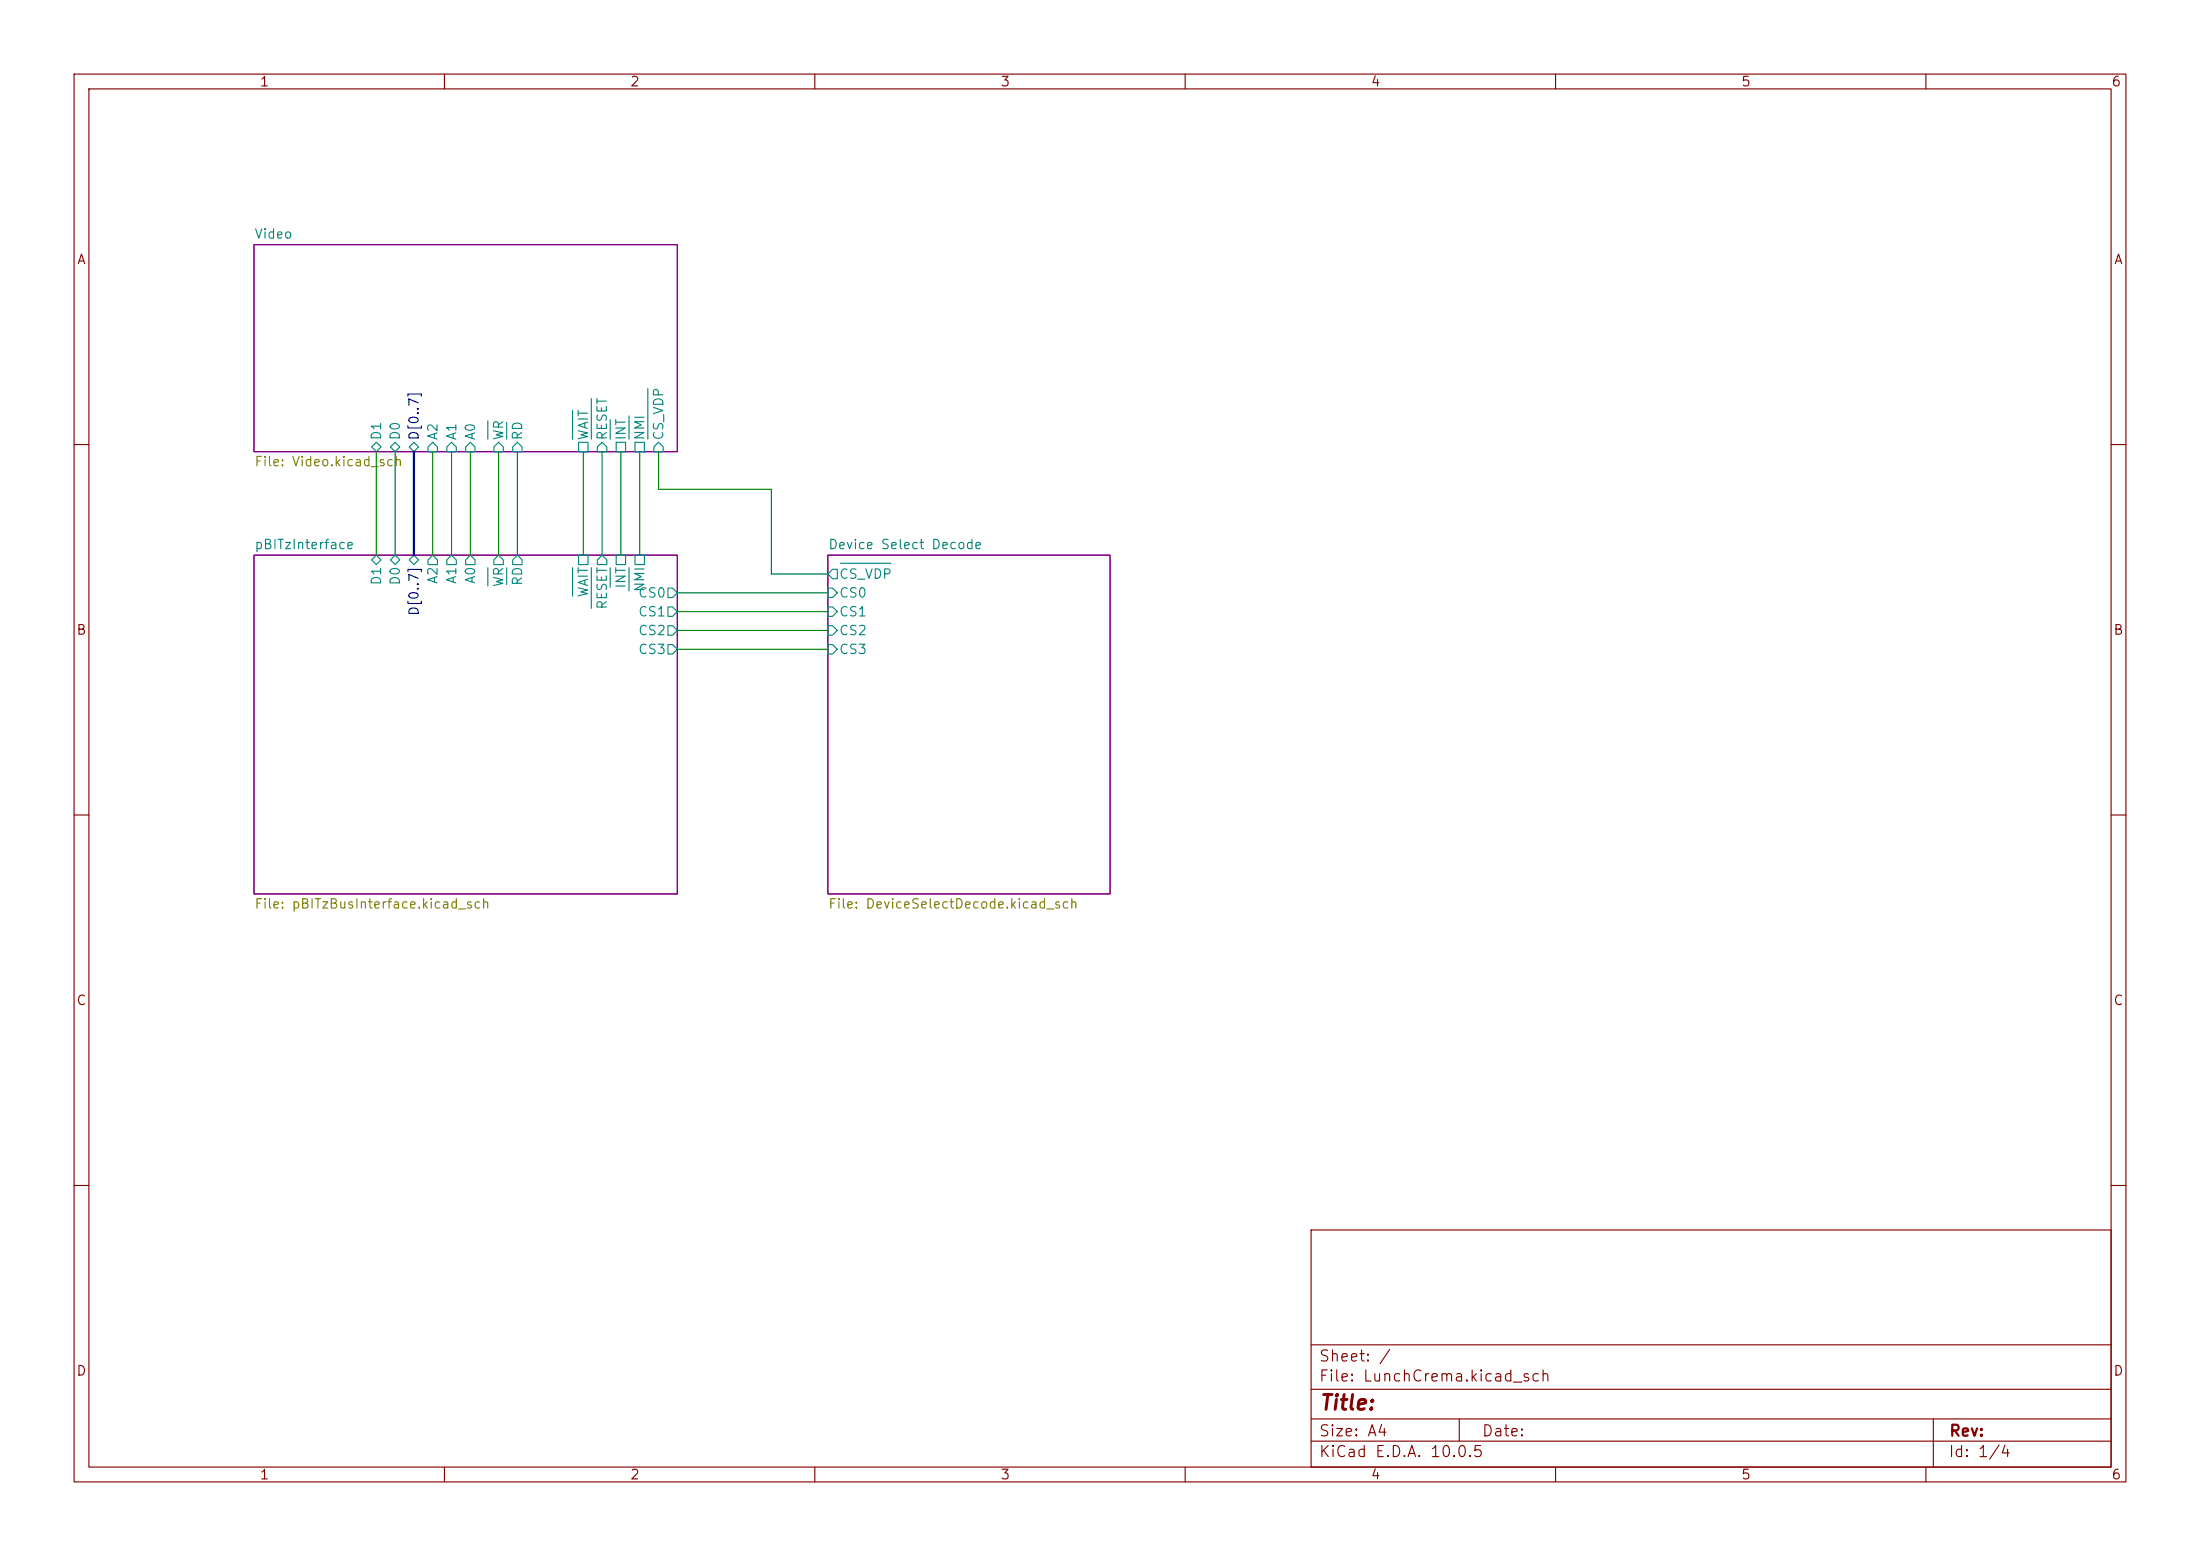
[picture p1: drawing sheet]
(kicad_sch
 (version 20260306)
 (generator "eeschema")
 (generator_version "10.0")
 (paper "A4")
 (lib_symbols)
 (wire
  (pts (xy 81.28 60.96) (xy 81.28 74.93))
  (stroke (width 0) (type default)))
 (wire
  (pts (xy 67.31 60.96) (xy 67.31 74.93))
  (stroke (width 0) (type default)))
 (wire
  (pts (xy 91.44 85.09) (xy 111.76 85.09))
  (stroke (width 0) (type default)))
 (bus
  (pts (xy 55.88 60.96) (xy 55.88 74.93))
  (stroke (width 0) (type default)))
 (wire
  (pts (xy 88.9 66.04) (xy 88.9 60.96))
  (stroke (width 0) (type default)))
 (wire
  (pts (xy 91.44 87.63) (xy 111.76 87.63))
  (stroke (width 0) (type default)))
 (wire
  (pts (xy 69.85 60.96) (xy 69.85 74.93))
  (stroke (width 0) (type default)))
 (wire
  (pts (xy 91.44 80.01) (xy 111.76 80.01))
  (stroke (width 0) (type default)))
 (wire
  (pts (xy 53.34 60.96) (xy 53.34 74.93))
  (stroke (width 0) (type default)))
 (wire
  (pts (xy 86.36 60.96) (xy 86.36 74.93))
  (stroke (width 0) (type default)))
 (wire
  (pts (xy 83.82 60.96) (xy 83.82 74.93))
  (stroke (width 0) (type default)))
 (wire
  (pts (xy 78.74 60.96) (xy 78.74 74.93))
  (stroke (width 0) (type default)))
 (wire
  (pts (xy 104.14 66.04) (xy 88.9 66.04))
  (stroke (width 0) (type default)))
 (wire
  (pts (xy 50.8 60.96) (xy 50.8 74.93))
  (stroke (width 0) (type default)))
 (wire
  (pts (xy 63.5 60.96) (xy 63.5 74.93))
  (stroke (width 0) (type default)))
 (wire
  (pts (xy 91.44 82.55) (xy 111.76 82.55))
  (stroke (width 0) (type default)))
 (wire
  (pts (xy 58.42 60.96) (xy 58.42 74.93))
  (stroke (width 0) (type default)))
 (wire
  (pts (xy 111.76 77.47) (xy 104.14 77.47))
  (stroke (width 0) (type default)))
 (wire
  (pts (xy 60.96 60.96) (xy 60.96 74.93))
  (stroke (width 0) (type default)))
 (wire
  (pts (xy 104.14 77.47) (xy 104.14 66.04))
  (stroke (width 0) (type default)))
 (sheet
  (at 34.29 33.02)
  (size 57.15 27.94)
  (exclude_from_sim no)
  (in_bom yes)
  (on_board yes)
  (dnp no)
  (fields_autoplaced yes)
  (stroke (width 0.1524) (type solid))
  (fill (color 0 0 0 0))
  (property "Sheetname" "Video" (at 34.29 32.3084 0) (show_name no) (do_not_autoplace no) (effects (font (size 1.27 1.27)) (justify left bottom)))
  (property "Sheetfile" "Video.kicad_sch" (at 34.29 61.5446 0) (show_name no) (do_not_autoplace no) (effects (font (size 1.27 1.27)) (justify left top)))
  (pin "A0" input (at 63.5 60.96 270) (effects (font (size 1.27 1.27)) (justify left)))
  (pin "A1" input (at 60.96 60.96 270) (effects (font (size 1.27 1.27)) (justify left)))
  (pin "~{WAIT}" passive (at 78.74 60.96 270) (effects (font (size 1.27 1.27)) (justify left)))
  (pin "A2" input (at 58.42 60.96 270) (effects (font (size 1.27 1.27)) (justify left)))
  (pin "D[0..7]" bidirectional (at 55.88 60.96 270) (effects (font (size 1.27 1.27)) (justify left)))
  (pin "~{RESET}" input (at 81.28 60.96 270) (effects (font (size 1.27 1.27)) (justify left)))
  (pin "~{CS_VDP}" input (at 88.9 60.96 270) (effects (font (size 1.27 1.27)) (justify left)))
  (pin "~{RD}" input (at 69.85 60.96 270) (effects (font (size 1.27 1.27)) (justify left)))
  (pin "~{WR}" input (at 67.31 60.96 270) (effects (font (size 1.27 1.27)) (justify left)))
  (pin "~{INT}" passive (at 83.82 60.96 270) (effects (font (size 1.27 1.27)) (justify left)))
  (pin "D0" bidirectional (at 53.34 60.96 270) (effects (font (size 1.27 1.27)) (justify left)))
  (pin "~{NMI}" passive (at 86.36 60.96 270) (effects (font (size 1.27 1.27)) (justify left)))
  (pin "D1" bidirectional (at 50.8 60.96 270) (effects (font (size 1.27 1.27)) (justify left))))
 (sheet
  (at 111.76 74.93)
  (size 38.1 45.72)
  (exclude_from_sim no)
  (in_bom yes)
  (on_board yes)
  (dnp no)
  (fields_autoplaced yes)
  (stroke (width 0.1524) (type solid))
  (fill (color 0 0 0 0))
  (property "Sheetname" "Device Select Decode" (at 111.76 74.2184 0) (show_name no) (do_not_autoplace no) (effects (font (size 1.27 1.27)) (justify left bottom)))
  (property "Sheetfile" "DeviceSelectDecode.kicad_sch" (at 111.76 121.2346 0) (show_name no) (do_not_autoplace no) (effects (font (size 1.27 1.27)) (justify left top)))
  (pin "CS2" input (at 111.76 85.09 180) (effects (font (size 1.27 1.27)) (justify left)))
  (pin "CS3" input (at 111.76 87.63 180) (effects (font (size 1.27 1.27)) (justify left)))
  (pin "CS1" input (at 111.76 82.55 180) (effects (font (size 1.27 1.27)) (justify left)))
  (pin "CS0" input (at 111.76 80.01 180) (effects (font (size 1.27 1.27)) (justify left)))
  (pin "~{CS_VDP}" output (at 111.76 77.47 180) (effects (font (size 1.27 1.27)) (justify left))))
 (sheet
  (at 34.29 74.93)
  (size 57.15 45.72)
  (exclude_from_sim no)
  (in_bom yes)
  (on_board yes)
  (dnp no)
  (fields_autoplaced yes)
  (stroke (width 0.1524) (type solid))
  (fill (color 0 0 0 0))
  (property "Sheetname" "pBITzInterface" (at 34.29 74.2184 0) (show_name no) (do_not_autoplace no) (effects (font (size 1.27 1.27)) (justify left bottom)))
  (property "Sheetfile" "pBITzBusInterface.kicad_sch" (at 34.29 121.2346 0) (show_name no) (do_not_autoplace no) (effects (font (size 1.27 1.27)) (justify left top)))
  (pin "D[0..7]" bidirectional (at 55.88 74.93 90) (effects (font (size 1.27 1.27)) (justify right)))
  (pin "~{WR}" output (at 67.31 74.93 90) (effects (font (size 1.27 1.27)) (justify right)))
  (pin "~{RESET}" output (at 81.28 74.93 90) (effects (font (size 1.27 1.27)) (justify right)))
  (pin "~{RD}" output (at 69.85 74.93 90) (effects (font (size 1.27 1.27)) (justify right)))
  (pin "~{INT}" passive (at 83.82 74.93 90) (effects (font (size 1.27 1.27)) (justify right)))
  (pin "CS3" output (at 91.44 87.63 0) (effects (font (size 1.27 1.27)) (justify right)))
  (pin "CS2" output (at 91.44 85.09 0) (effects (font (size 1.27 1.27)) (justify right)))
  (pin "CS0" output (at 91.44 80.01 0) (effects (font (size 1.27 1.27)) (justify right)))
  (pin "CS1" output (at 91.44 82.55 0) (effects (font (size 1.27 1.27)) (justify right)))
  (pin "A1" output (at 60.96 74.93 90) (effects (font (size 1.27 1.27)) (justify right)))
  (pin "A0" output (at 63.5 74.93 90) (effects (font (size 1.27 1.27)) (justify right)))
  (pin "A2" output (at 58.42 74.93 90) (effects (font (size 1.27 1.27)) (justify right)))
  (pin "~{WAIT}" passive (at 78.74 74.93 90) (effects (font (size 1.27 1.27)) (justify right)))
  (pin "D0" bidirectional (at 53.34 74.93 90) (effects (font (size 1.27 1.27)) (justify right)))
  (pin "~{NMI}" passive (at 86.36 74.93 90) (effects (font (size 1.27 1.27)) (justify right)))
  (pin "D1" bidirectional (at 50.8 74.93 90) (effects (font (size 1.27 1.27)) (justify right))))
 (sheet_instances
  (path ""
   (page "1")))
 (embedded_fonts no))
